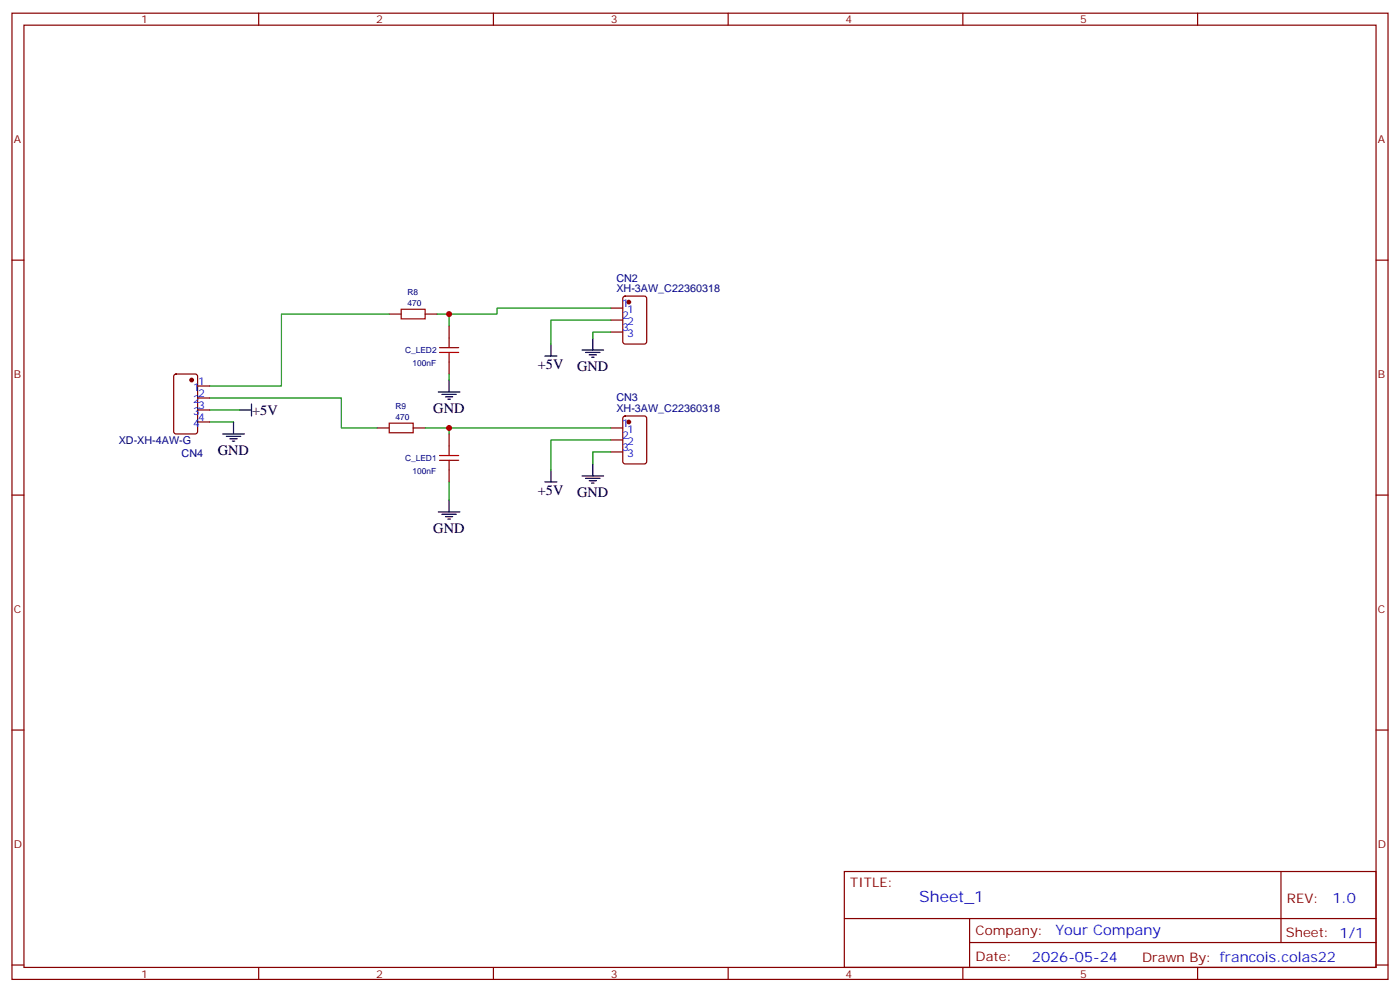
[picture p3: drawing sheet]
<svg xmlns="http://www.w3.org/2000/svg" width="412mm" height="292mm" viewBox="0 0 412 292" stroke-linecap="round" stroke-linejoin="round" font-family="sans-serif">
<g fill="none" stroke="#870000" stroke-width=".35">
<path d="M3.5 3.9h405.4v284.3h-405.4zM7.1 7.4h398.2v277.3h-398.2zM76.2 3.9v3.5M145.3 3.9v3.5M214.5 3.9v3.5M283.6 3.9v3.5M352.8 3.9v3.5M3.5 76.6h3.6M405.3 76.6h3.6M114.7 92.4h3.5M125.2 92.4h3.6M132.3 96v3.5"/>
<path d="M179.9 90.7h3.5M179.9 94.2h3.5M179.9 97.7h3.5M183.7 87.3l.4-.2h5.7l.6 .5 .1 12.9-.5 .7h-5.9l-.6-.4-.1-13zM51.4 110.3l.5-.2h5.6l.7 .4v16.5l-.5 .7h-5.8l-.7-.5v-16.4zM58.2 113.6h3.5M58.2 117.1h3.5M132.3 106.5v3.6M58.2 120.6h3.5M58.2 124.2h3.5M111.1 125.9h3.6M121.7 125.9h3.5"/>
<path d="M132.3 127.7v3.5M132.3 138.3v3.5M179.9 125.9h3.5M179.9 129.5h3.5M179.9 133h3.5M183.7 122.6l.4-.2h5.7l.6 .4 .1 13-.5 .7h-5.9l-.6-.4-.1-13zM3.5 145.7h3.6M405.3 145.7h3.6M3.5 214.8h3.6M405.3 214.8h3.6M248.7 256.5h156.6v28.2h-156.6zM377.3 256.5v20.9"/>
<path d="M248.7 270.3h156.5M285.6 277.4h119.6M285.6 270.3v14.1M3.5 284h3.6M76.2 284.7v3.5M145.3 284.7v3.5M214.5 284.7v3.5M283.6 284.7v3.5M352.8 284.7v3.5M405.3 284h3.6"/>
</g>
<path d="M118.2 91h7v2.8h-7zM132.3 99.5v2.8M129.5 102.3h5.6M129.5 103.7h5.6M132.3 103.7v2.8M114.7 124.5h7v2.9h-7zM129.5 134.1h5.6M129.5 135.5h5.6M132.3 131.2v2.9M132.3 135.5v2.8" fill="none" stroke="#a10000" stroke-width=".35"/>
<g fill="none" stroke="#000" stroke-width=".35">
<path d="M174.6 99.5v3.5M74.1 118.9v3.5M129.1 115.4h6.4M130.2 116.1h4.2M131.2 116.8h2.1M131.9 117.5h.7M132.3 111.8v3.6M160.5 104.8h3.5M162.3 101.2v3.6M171.4 103h6.4M172.5 103.7h4.2M173.6 104.4h2.1"/>
<path d="M174.3 105.1h.7M65.6 127.7h6.4M66.7 128.4h4.2M67.7 129.1h2.1M68.4 129.8h.7M68.8 124.2v3.5M70.6 120.6h3.5M162.3 138.3v3.5M174.6 136.5v3.6M129.1 150.6h6.4M130.2 151.3h4.2M131.2 152h2.1"/>
<path d="M131.9 152.8h.7M132.3 147.1v3.5M160.5 141.8h3.5M171.4 140.1h6.4M172.5 140.8h4.2M173.6 141.5h2.1M174.3 142.2h.7"/>
</g>
<g fill="#870000" stroke="#870000" stroke-width=".35">
<circle cx="185.2" cy="88.9" r=".53"/>
<circle cx="185.2" cy="124.2" r=".53"/>
<circle cx="56.4" cy="111.8" r=".53"/>
</g>
<g fill="none" stroke="#008700" stroke-width=".35">
<path d="M114.7 92.4h-31.8v21.2h-21.2M132.3 92.4v3.6M179.9 90.7h-33.5v1.7h-17.6M179.9 97.7h-5.3v1.8M179.9 94.2h-17.6v7M61.7 117.1h38.8v8.8h10.6M132.3 110.1v1.7M61.7 124.2h7.1M61.7 120.6h8.9M125.2 125.9h54.7M132.3 125.9v1.8M179.9 129.5h-17.6v8.8"/>
<path d="M179.9 133h-5.3v3.5M132.3 141.8v5.3"/>
</g>
<g fill="#c00">
<circle cx="132.3" cy="92.4" r=".88"/>
<circle cx="132.3" cy="125.9" r=".88"/>
</g>
<text font-size="4.6" fill="#00f" x="270.8" y="265.5">Sheet_1</text>
<g font-size="4.2">
<text x="158.4" y="108.7">+5V</text>
<text x="170" y="109.2">GND</text>
<text x="74.3" y="122.1">+5V</text>
<text x="127.6" y="121.6">GND</text>
<text x="64.1" y="133.9">GND</text>
<text x="158.4" y="145.7">+5V</text>
<text x="170" y="146.3">GND</text>
<text x="127.6" y="156.8">GND</text>
</g>
<g font-size="4.2" fill="#00f">
<text x="392.5" y="265.7">1.0</text>
<text x="310.9" y="275.3">Your Company</text>
<text x="304" y="283.1">2026-05-24</text>
</g>
<g font-size="3.9" fill="#800">
<text x="250.5" y="261.1">TITLE:</text>
<text x="379.1" y="265.7">REV:</text>
<text x="287.4" y="275.3">Company:</text>
<text x="378.7" y="275.9">Sheet: 1/1</text>
<text x="287.4" y="282.9">Date:</text>
<text x="336.4" y="283">Drawn By: francois.colas22</text>
</g>
<g font-size="3.2" fill="#800">
<text x="41.6" y="6.9">1</text>
<text x="110.8" y="6.9">2</text>
<text x="179.9" y="6.9">3</text>
<text x="249.1" y="6.9">4</text>
<text x="318.2" y="6.9">5</text>
<text x="4.1" y="42">A</text>
<text x="405.9" y="42">A</text>
<text x="4.1" y="111.1">B</text>
<text x="405.9" y="111.1">B</text>
<text x="4.1" y="180.3">C</text>
<text x="405.9" y="180.3">C</text>
<text x="4.1" y="249.4">D</text>
<text x="405.9" y="249.4">D</text>
<text x="41.6" y="287.7">1</text>
<text x="110.8" y="287.7">2</text>
<text x="179.9" y="287.7">3</text>
<text x="249.1" y="287.7">4</text>
<text x="318.2" y="287.7">5</text>
</g>
<g font-size="3.2" fill="#000080">
<text x="181.6" y="82.9">CN2</text>
<text x="181.6" y="86">XH-3AW_C22360318</text>
<text x="181.6" y="118.1">CN3</text>
<text x="181.6" y="121.3">XH-3AW_C22360318</text>
<text x="35" y="130.6">XD-XH-4AW-G</text>
<text x="53.5" y="134.4">CN4</text>
</g>
<g font-size="3.2" fill="#00f">
<text x="183.3" y="90.3">1</text>
<text x="183.3" y="93.8">2</text>
<text x="184.7" y="92.1">1</text>
<text x="184.7" y="95.6">2</text>
<text x="183.3" y="97.4">3</text>
<text x="184.7" y="99.1">3</text>
<text x="58.4" y="113.2">1</text>
<text x="56.9" y="115">1</text>
<text x="56.9" y="118.5">2</text>
<text x="58.4" y="116.8">2</text>
<text x="56.9" y="122.1">3</text>
<text x="56.9" y="125.6">4</text>
<text x="58.4" y="120.3">3</text>
<text x="58.4" y="123.8">4</text>
<text x="183.3" y="125.6">1</text>
<text x="183.3" y="129.1">2</text>
<text x="184.7" y="127.4">1</text>
<text x="184.7" y="130.9">2</text>
<text x="183.3" y="132.6">3</text>
<text x="184.7" y="134.4">3</text>
</g>
<g font-size="2.5" fill="#000080">
<text x="120.1" y="90">470</text>
<text x="120.1" y="86.8">R8</text>
<text x="119.3" y="103.9">C_LED2</text>
<text x="121.5" y="107.7">100nF</text>
<text x="116.5" y="123.5">470</text>
<text x="116.5" y="120.3">R9</text>
<text x="119.3" y="135.7">C_LED1</text>
<text x="121.5" y="139.5">100nF</text>
</g>
</svg>
